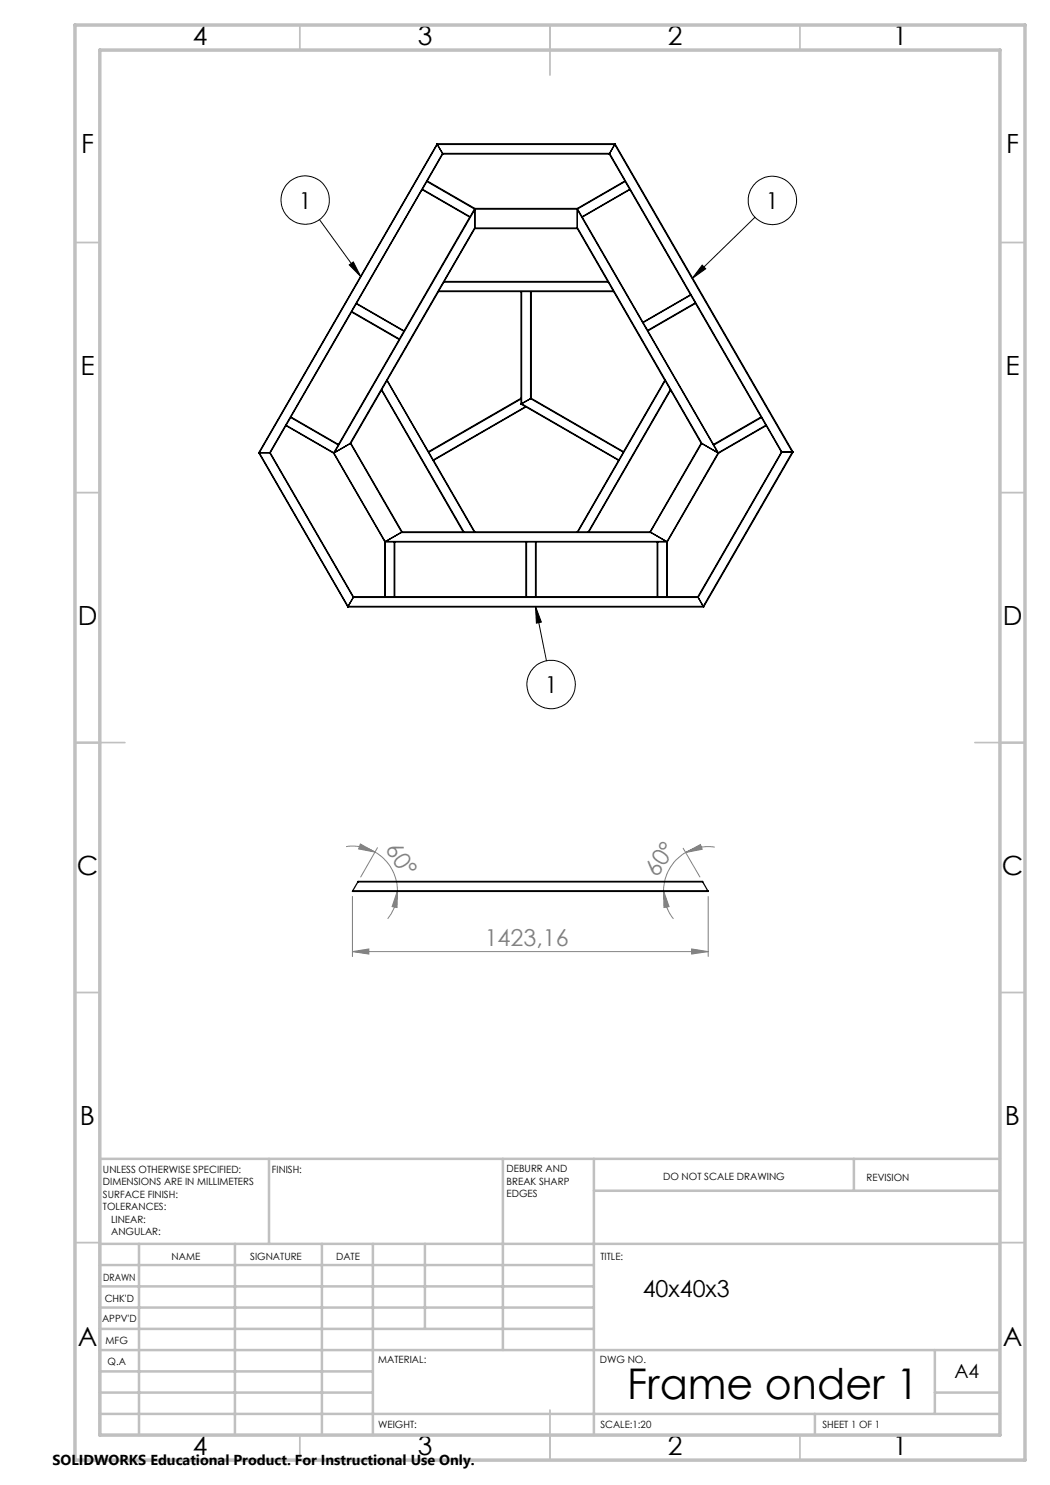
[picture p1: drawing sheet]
<svg xmlns="http://www.w3.org/2000/svg" width="210mm" height="297mm" viewBox="0 0 210 297" stroke-linecap="round" stroke-linejoin="round" font-family="sans-serif">
<g fill="none" stroke="#000" stroke-width=".2">
<path d="M63.9 43.9l8.3 11.4M69.9 53l.8-.6 1.5 2.9zM140.4 53l.7 .8-2.7 1.9zM151 43.5l-12.6 12.2M107.1 121.3l2.2 10.8M107.1 121.3l1.2 3.1-1 .2z"/>
<circle cx="61" cy="40" r="4.8"/>
<circle cx="154.5" cy="40.1" r="4.8"/>
<circle cx="110.2" cy="136.9" r="4.8"/>
</g>
<g fill="none" stroke="#808080" stroke-width=".2">
<path d="M69.2 169.3a8.6 8.6 0 0 1 5.8 1.1M70.5 179.3v12M72.1 168.8l2.9 1.6-3.3-.6zM75 170.4a9 9 0 0 1 4.5 7.8M75.5 169.5l-3.4 5.9M79.5 178.2l-.1 3.3-1-.2zM79.5 178.2a8.8 8.8 0 0 1-2 5.6M132.7 178.2l1.1 3.1-1 .2zM132.7 178.2a8.8 8.8 0 0 0 2 5.6M136.6 169.6l3.4 5.8M137.2 170.5l2.9-1.6 .3 1zM137.2 170.5a8.9 8.9 0 0 0-4.5 7.7"/>
<path d="M141.6 179.3v12M142.9 169.4a8.8 8.8 0 0 0-5.7 1.1M70.5 190.3l3.3-.5v1zM70.5 190.3h71.1M138.3 189.8l3.3 .5-3.3 .5z"/>
</g>
<g fill="none" stroke="#c0c0c0" stroke-width=".35">
<path d="M60 5v5M110 5v10M160 5v5M15 48.5h5M200 48.5h5M15 98.5h5M200 98.5h5M15 148.5h10M195 148.5h10M15 198.5h5M200 198.5h5M15 248.5h5"/>
<path d="M200 248.5h5M60 287v5M110 282v10M160 287v5"/>
</g>
<g fill="none" stroke="#c0c0c0" stroke-width=".5">
<path d="M53.8 231.8v17M100.6 231.8v38.2M118.8 231.8v55.2M118.8 238.2h81.2M170.8 231.8v6.4M200 231.8h-180v55.2M20 248.8h180M20 257.3h98.8M20 253h98.8M27.8 248.8v38.2M47 248.8v38.2M64.4 248.8v38.2"/>
<path d="M74.6 248.8v38.2M85 248.8v17M20 265.8h98.8M20 261.5h98.8M20 278.5h54.6M20 274.3h54.6M20 270h180M187 278.5h13M187 270v12.8M20 282.8h180M163 282.8v4.2"/>
</g>
<path d="M15 5h190v287h-190zM20 10h180v277h-180z" fill="none" stroke="#c0c0c0" stroke-width=".7"/>
<path d="M140.4 53l.7 .8-2.7 1.9zM69.8 53l.9-.6 1.5 2.9zM107.1 121.3l1.2 3.1-1 .2z" fill="#000"/>
<g fill="#808080">
<path d="M79.5 178.2l-.1 3.3-1-.2zM72.1 168.8l2.9 1.6-3.3-.6z"/>
<path d="M137.2 170.5l2.9-1.6 .3 1zM132.7 178.2l1.1 3.1-1 .2z"/>
<path d="M70.5 190.3l3.3-.5v1zM138.3 189.8l3.3 .5-3.3 .5z"/>
</g>
<g fill="none" stroke="#000" stroke-width=".25">
<path d="M84.4 37.9l9.5 5.5M84.4 37.9l-13.1 22.8M84.5 37.8l-.1 .1M84.5 37.8l9.5 5.6M85.4 36.3l-.9 1.5M85.4 36.3l9.5 5.5M85.4 36.2v.1M85.4 36.2l9.6 5.5M87.4 28.8l.1 .1M87.4 28.8l-35.6 61.8M87.4 28.8h35.6M87.5 28.9l-35.6 61.7"/>
<path d="M87.5 28.9l1 1.8M87.5 28.9h35.4M88.5 30.7v.1M88.5 30.7l-34.6 59.9M88.5 30.7h33.4M88.5 30.8l-3.1 5.4M88.5 30.8h33.3M121.8 30.8l3.2 5.4M121.9 30.7l-.1 .1M121.9 30.7l34.5 59.7M122.9 28.9l-1 1.8M122.9 28.9l35.6 61.5"/>
<path d="M123 28.8l-.1 .1M123 28.8l35.6 61.6M125 36.2v.1M125 36.2l-9.5 5.5M125 36.3l-9.5 5.5M125 36.3l.9 1.5M125.9 37.8l.1 .1M125.9 37.8l-9.5 5.6M126 37.9l-9.5 5.5M126 37.9l12.1 21M87.7 58.3h16.5M87.7 58.3l-10.3 17.8"/>
<path d="M87.7 58.2v.1M87.7 58.2h35M88.8 56.4h32.8M88.8 56.4l-1.1 1.8M88.8 56.3v.1M88.8 56.3h32.8M93.9 43.4l-13.1 22.8M94 43.4h-.1M94.9 41.8l-.9 1.6M95 41.7l-.1 .1M95 45.6v.1M95 41.7v.1"/>
<path d="M95 41.9l-28.1 48.6 3.1-1.8 25-43.2M95 41.8v3.8M95 45.7l-6.2 10.6M95 45.7h20.5M95 45.6h20.5M95 41.8h20.5M95 41.7h20.5M104.2 58.3h.1M104.2 58.3v21.4M104.3 58.3v22.4M104.3 58.3h1.8M106.1 58.3h.1"/>
<path d="M106.1 58.3v21.4M106.2 58.3h16.5M106.2 58.3v21.4M115.5 41.7v.1M115.5 45.6v.1M115.5 41.9l28 48.6-3.1-1.8-24.9-43.2M115.5 45.7l6.1 10.6M115.5 41.8v3.8M115.5 41.8l.9 1.6M116.4 43.4h.1M116.5 43.4l12.1 21M121.6 56.3v.1"/>
<path d="M121.6 56.4l1.1 1.8M122.7 58.2v.1M122.7 58.3l10.3 17.8M138.1 58.9v.1M138.1 58.9l-9.5 5.5M138.1 59l-9.5 5.5M138.1 59l1 1.6M70.3 62.4l9.5 5.5M70.3 62.4l-12.1 21M70.3 62.3v.1M70.3 62.3l9.6 5.5M71.3 60.7l-1 1.6"/>
<path d="M71.3 60.7l9.5 5.5M71.3 60.7h.1M76.3 78l16.3 28.4M76.3 78l-6.1 10.6M76.3 77.9v.1M76.3 77.9l16.5 28.5M77.4 76.1l-1.1 1.8M77.4 76.1l17.5 30.3M77.4 76.1h.1M77.4 76.1l8.3 14.2M79.8 67.9l-12.1 21M79.9 67.8l-.1 .1"/>
<path d="M80.8 66.2l-.9 1.6M80.8 66.2h.1M104.2 79.7v.1M104.2 79.8v1M104.2 79.8l-18.4 10.6M104.2 79.7l-18.5 10.6M106.1 79.7l-1.8 1M106.1 79.7l18.6 10.7M106.2 79.7h-.1M106.2 79.7l18.5 10.6M128.6 64.4v.1M128.6 64.5l.9 1.6"/>
<path d="M129.5 66.1l.1 .1M129.6 66.2l13.1 22.7M133 76.1h.1M133 76.1l-8.3 14.2M133 76.1l-17.4 30.3M133 76.1l1.1 1.8M134.1 77.9v.1M134.1 77.9l-16.4 28.5M134.1 78l-16.3 28.4M134.1 78l6.1 10.6M139.1 60.6v.1M139.1 60.6l-9.6 5.5"/>
<path d="M139.1 60.7l-9.5 5.5M139.1 60.7l13.1 22.7M51.8 90.6h.1M51.8 90.6l17.8 30.8M51.9 90.6l17.7 30.7M51.9 90.6h2M53.9 90.6h.1M53.9 90.6l16.8 28.9M54 90.6l16.7 28.8M57.2 85.1l9.5 5.5M57.2 85.1l-3.2 5.5M57.2 85.1h.1"/>
<path d="M58.1 83.5l-.9 1.6M58.1 83.5l9.6 5.5M58.2 83.4l-.1 .1M58.2 83.4l9.5 5.5M66.7 90.6l10.3 17.8M66.7 90.6h.1M66.8 90.6h-.1M66.8 90.6l10.2 17.7M67.7 89l-1 1.6M67.7 88.9v.1M70.1 88.7l10.2 17.7M70.1 88.7l-3.3 1.9"/>
<path d="M70.2 88.6l-.1 .1M70.2 88.6l10.2 17.8M85.7 90.3l.1 .1M85.8 90.4l.8 1.6M86.6 92l.1 .1M86.7 92.1l8.3 14.3M104.2 80.8l.9 .5M104.3 80.7l-.1 .1M104.3 80.7l19.5 11.3M105.1 81.3l.1 .1M105.1 81.3l-18.5 10.7M105.2 81.4l18.5 10.7"/>
<path d="M105.2 81.4l-18.5 10.7M123.7 92.1l-8.2 14.3M123.8 92l-.1 .1M124.7 90.4l-.9 1.6M124.7 90.3v.1M140.2 88.6l.1 .1M140.2 88.6l-10.2 17.8M140.3 88.7l-10.2 17.7M140.3 88.7l3.3 1.9M142.7 88.9l.1 .1M142.8 89l.9 1.6M143.6 90.6h.1"/>
<path d="M143.6 90.6l-10.2 17.7M143.7 90.6h.1M143.7 90.6l-10.2 17.8M152.2 83.4l.1 .1M152.2 83.4l-9.5 5.5M152.3 83.5l-9.5 5.5M152.3 83.5l.9 1.6M153.2 85.1h.1M153.2 85.1l-9.5 5.5M153.2 85.1l3.1 5.3M156.3 90.4h.1M156.3 90.4l-16.7 29"/>
<path d="M156.4 90.4h2.1M156.4 90.4l-16.8 29.1M158.5 90.4h.1M158.5 90.4l-17.8 30.9M158.6 90.4l-17.9 31M70.7 119.5l-1.1 1.8M70.7 119.5h68.9M70.7 119.4v.1M70.7 119.4h6.3M77 108.4h.1M77 119.4h.1M77 108.4v11"/>
<path d="M77 108.4h1.8M77 119.4h1.8M77.1 108.3l3.2-1.8h49.9l3.1 1.8zM78.8 108.4h.2M78.8 119.4h.2M78.8 108.4v11M79 108.4h26.2M79 119.4h26.2M79 108.4v11M80.3 106.4l-3.3 1.9M80.4 106.4h-.1M80.4 106.4h12.2"/>
<path d="M92.6 106.4h.2M92.8 106.4h2.1M94.9 106.4h.1M95 106.4h20.5M105.2 108.4h.1M105.2 119.4h.1M105.2 108.4v11M105.3 108.4h1.8M105.3 119.4h1.8M105.3 108.4v11M107.1 108.4h.1M107.1 119.4h.1"/>
<path d="M107.1 108.4v11M107.2 108.4h24.2M107.2 119.4h24.2M107.2 108.4v11M115.5 106.4h.1M115.6 106.4h2.1M117.7 106.4h.1M117.8 106.4h12.2M130 106.4h.1M130.1 106.4l3.3 1.9M131.4 108.4h.2M131.4 119.4h.2"/>
<path d="M131.4 108.4v11M131.6 108.4h1.7M131.6 119.4h1.7M131.6 108.4v11M133.3 108.4h.2M133.3 119.4h.2M133.3 108.4v11M133.4 108.3l.1 .1M133.5 119.4h6.1M133.5 108.4v11M139.6 119.4v.1M139.6 119.5l1.1 1.8"/>
<path d="M69.6 121.4h71.1M69.6 121.3v.1M69.6 121.3h71.1M140.7 121.3v.1M70.5 178.2v.1h71.1v-.1M70.5 178.2h71.1M71.6 176.4v-.1h68.9v.1M71.6 176.4h68.9M71.6 176.4l-1.1 1.8M140.5 176.4l1.1 1.8"/>
</g>
<text font-size="8.5" x="125.5" y="279.7">Frame onder 1</text>
<g font-size="5.3">
<text x="38.5" y="8.9">4</text>
<text x="83.5" y="8.9">3</text>
<text x="133.6" y="8.9">2</text>
<text x="178.6" y="8.9">1</text>
<text x="16.2" y="30.7">F</text>
<text x="201.2" y="30.7">F</text>
<text x="16.1" y="74.9">E</text>
<text x="201.1" y="74.9">E</text>
<text x="15.5" y="124.9">D</text>
<text x="200.5" y="124.9">D</text>
<text x="15.4" y="174.9">C</text>
<text x="200.4" y="174.9">C</text>
<text x="16" y="224.9">B</text>
<text x="201" y="224.9">B</text>
<text x="15.5" y="269.2">A</text>
<text x="200.5" y="269.2">A</text>
<text x="38.5" y="290.9">4</text>
<text x="83.5" y="290.9">3</text>
<text x="133.6" y="290.9">2</text>
<text x="178.6" y="290.9">1</text>
</g>
<g font-size="4.7">
<text x="59.8" y="41.7">1</text>
<text x="153.2" y="41.8">1</text>
<text x="108.9" y="138.6">1</text>
<text x="128.5" y="259.4">40x40x3</text>
</g>
<g font-size="4.7" fill="#808080">
<text x="77" y="169.8" transform="rotate(57 77 169.8)">60°</text>
<text x="131.4" y="175.6" transform="rotate(-56 131.4 175.6)">60°</text>
<text x="96.9" y="189.3">1423,16</text>
</g>
<text font-size="3.9" x="190.9" y="275.5">A4</text>
<text font-size="2.9" x="10.5" y="292.9">SOLIDWORKS Educational Product. For Instructional Use Only.</text>
<g font-size="2">
<text x="20.6" y="234.6">UNLESS OTHERWISE SPECIFIED:</text>
<text x="20.6" y="237.1">DIMENSIONS ARE IN MILLIMETERS</text>
<text x="20.6" y="239.6">SURFACE FINISH:</text>
<text x="54.4" y="234.6">FINISH:</text>
<text x="101.3" y="234.5">DEBURR AND</text>
<text x="101.3" y="237">BREAK SHARP</text>
<text x="101.3" y="239.5">EDGES</text>
<text x="132.6" y="236">DO NOT SCALE DRAWING</text>
<text x="173.3" y="236.2">REVISION</text>
<text x="20.6" y="242.1">TOLERANCES:</text>
<text x="22.2" y="244.6">LINEAR:</text>
<text x="22.2" y="247.1">ANGULAR:</text>
<text x="34.3" y="252">NAME</text>
<text x="50" y="251.9">SIGNATURE</text>
<text x="67.2" y="251.9">DATE</text>
<text x="120.1" y="251.9">TITLE:</text>
<text x="20.6" y="256.1">DRAWN</text>
<text x="20.9" y="260.3">CHK'D</text>
<text x="20.4" y="264.4">APPV'D</text>
<text x="21.1" y="268.8">MFG</text>
<text x="21.5" y="273">Q.A</text>
<text x="75.6" y="272.5">MATERIAL:</text>
<text x="120" y="272.5">DWG NO.</text>
<text x="75.6" y="285.5">WEIGHT:</text>
<text x="120.1" y="285.6">SCALE:1:20</text>
<text x="164.5" y="285.6">SHEET 1 OF 1</text>
</g>
</svg>
